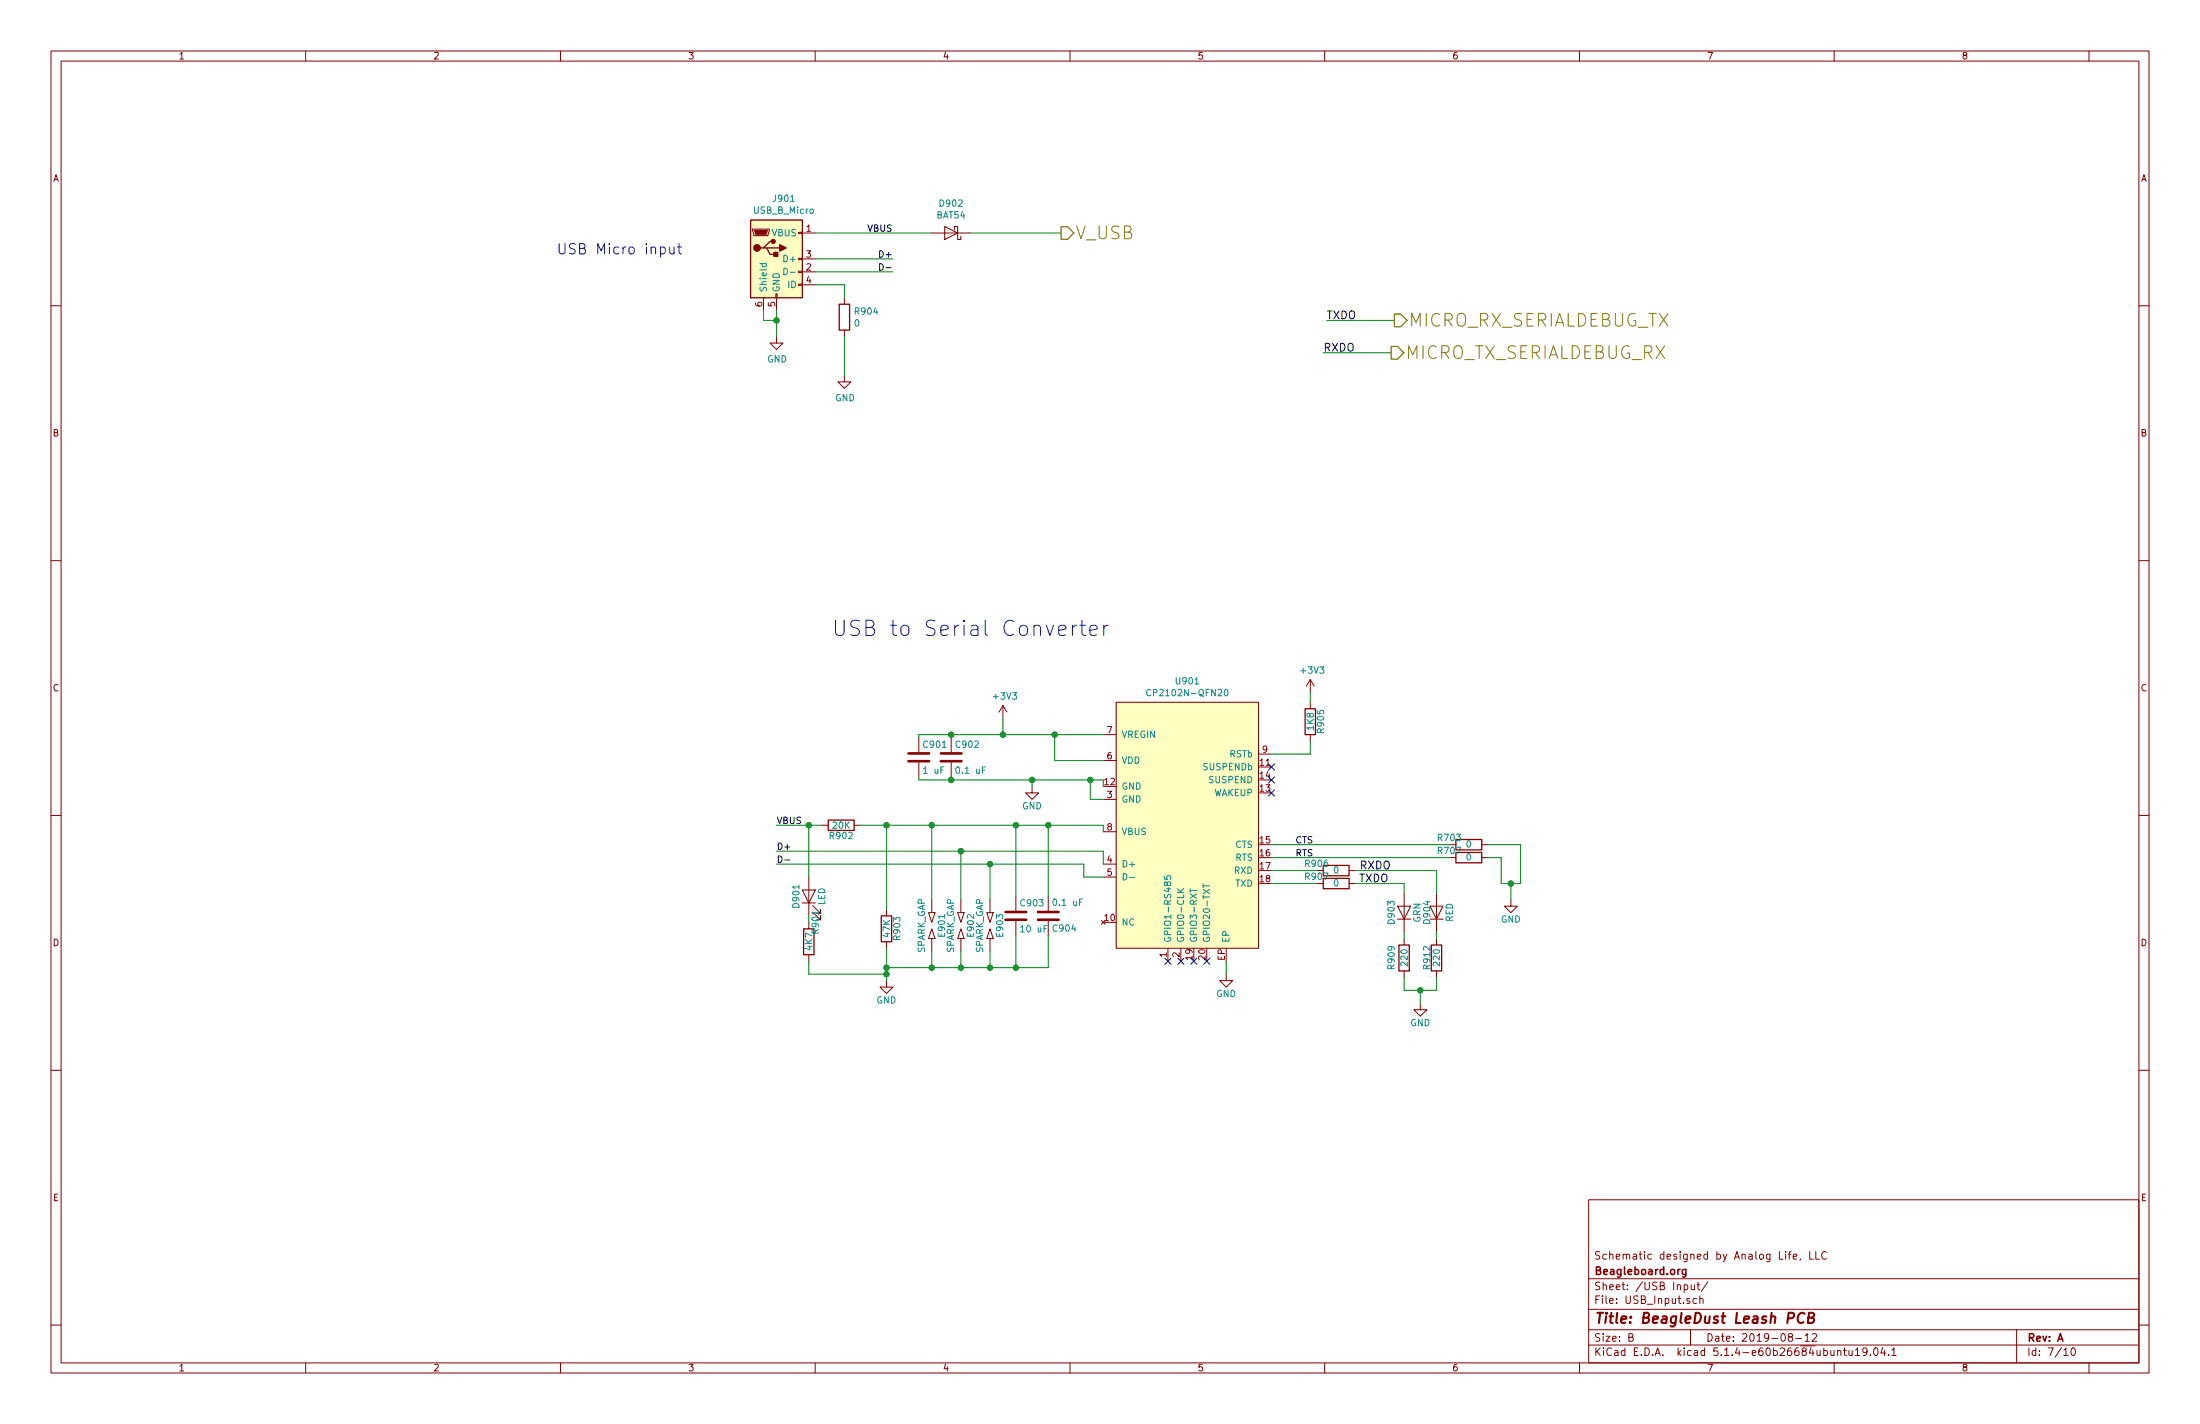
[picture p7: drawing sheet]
EESchema Schematic File Version 4
LIBS:LeashPCB-cache
EELAYER 30 0
EELAYER END
$Descr B 17000 11000
encoding utf-8
Sheet 7 10
Title "BeagleDust Leash PCB"
Date "2019-08-12"
Rev "A"
Comp "Beagleboard.org"
Comment1 "Schematic designed by Analog Life, LLC"
Comment2 ""
Comment3 ""
Comment4 ""
$EndDescr
Text HLabel 8200 1800 2    98   Output ~ 0
V_USB
$Comp
L Connector:USB_B_Micro J?
U 1 1
P 6000 2000
AR Path="/5D05A323/5D1A78AB" Ref="J?"  Part="1" 
AR Path="/5D1A71BB/5D1A78AB" Ref="J901"  Part="1" 
F 0 "J901" H 6057 2467 50  0000 C CNN
F 1 "USB_B_Micro" H 6057 2376 50  0000 C CNN
F 2 "leash:USB_10118193-0001LF" H 6150 1950 50  0001 C CNN
F 3 "~" H 6150 1950 50  0001 C CNN
F 4 "CONN RCPT USB2.0 MICRO B SMD R/A" H 6000 2000 50  0001 C CNN "Description"
F 5 "https://www.digikey.com/product-detail/en/amphenol-icc-fci/10118193-0001LF/609-4616-1-ND/2785380" H 6000 2000 50  0001 C CNN "Link1"
F 6 "10118193-0001LF" H 6000 2000 50  0001 C CNN "MPN1"
F 7 "$0.20843" H 6000 2000 50  0001 C CNN "Standard Price"
F 8 "Amphenol ICC (FCI)" H 6000 2000 50  0001 C CNN "Vendor1"
F 9 "CONN RCPT USB2.0 MICRO B SMD R/A" H 6000 2000 50  0001 C CNN "Short Description"
	1    6000 2000
	1    0    0    -1  
$EndComp
Text Notes 4300 1975 0    79   ~ 0
USB Micro input
Wire Wire Line
	6300 1800 7200 1800
Wire Wire Line
	7500 1800 8200 1800
$Comp
L Device:D_Schottky D902
U 1 1
P 7350 1800
F 0 "D902" H 7350 1575 50  0000 C CNN
F 1 "BAT54" H 7350 1666 50  0000 C CNN
F 2 "Diode_SMD:D_SOD-123" H 7350 1625 50  0001 C CNN
F 3 "" H 7350 1800 50  0001 C CNN
F 4 "DIODE SCHOTTKY 30V 200MA SOD123" H 7350 1800 50  0001 C CNN "Description"
F 5 "https://www.digikey.com/product-detail/en/nexperia-usa-inc/BAT54GWJ/1727-7328-1-ND/7390579" H 7350 1800 50  0001 C CNN "Link1"
F 6 "BAT54GWJ" H 7350 1800 50  0001 C CNN "MPN1"
F 7 "$0.02037" H 7350 1800 50  0001 C CNN "Standard Price"
F 8 "Nexperia USA Inc." H 7350 1800 50  0001 C CNN "Vendor1"
F 9 "DIODE SCHOTTKY 30V 200MA SOD123" H 7350 1800 50  0001 C CNN "Short Description"
	1    7350 1800
	-1   0    0    1   
$EndComp
$Comp
L Device:R R904
U 1 1
P 6525 2450
F 0 "R904" H 6595 2496 50  0000 L CNN
F 1 "0" H 6595 2405 50  0000 L CNN
F 2 "Resistor_SMD:R_0402_1005Metric" V 6455 2450 50  0001 C CNN
F 3 "~" H 6525 2450 50  0001 C CNN
F 4 "RES 0 OHM JUMPER 1/16W 0402" H 6525 2450 50  0001 C CNN "Description"
F 5 "https://www.digikey.com/product-detail/en/stackpole-electronics-inc/RMCF0402ZT0R00/RMCF0402ZT0R00TR-ND/1756905" H 6525 2450 50  0001 C CNN "Link1"
F 6 "RMCF0402ZT0R00" H 6525 2450 50  0001 C CNN "MPN1"
F 7 "$0.00127" H 6525 2450 50  0001 C CNN "Standard Price"
F 8 "Stackpole Electronics Inc" H 6525 2450 50  0001 C CNN "Vendor1"
F 9 "RES 0 OHM JUMPER 1/16W 0402" H 6525 2450 50  0001 C CNN "Short Description"
	1    6525 2450
	1    0    0    -1  
$EndComp
Wire Wire Line
	6300 2200 6525 2200
Wire Wire Line
	6525 2200 6525 2300
Wire Wire Line
	6525 2600 6525 2900
$Comp
L power:GND #PWR0114
U 1 1
P 6525 2900
F 0 "#PWR0114" H 6525 2650 50  0001 C CNN
F 1 "GND" H 6530 2727 50  0000 C CNN
F 2 "" H 6525 2900 50  0001 C CNN
F 3 "" H 6525 2900 50  0001 C CNN
	1    6525 2900
	1    0    0    -1  
$EndComp
$Comp
L power:GND #PWR0115
U 1 1
P 6000 2600
F 0 "#PWR0115" H 6000 2350 50  0001 C CNN
F 1 "GND" H 6005 2427 50  0000 C CNN
F 2 "" H 6000 2600 50  0001 C CNN
F 3 "" H 6000 2600 50  0001 C CNN
	1    6000 2600
	1    0    0    -1  
$EndComp
Wire Wire Line
	6000 2400 6000 2475
Wire Wire Line
	5900 2400 5900 2475
Wire Wire Line
	5900 2475 6000 2475
Connection ~ 6000 2475
Wire Wire Line
	6000 2475 6000 2600
Text HLabel 10775 2475 2    98   Output ~ 0
MICRO_RX_SERIALDEBUG_TX
Text HLabel 10750 2725 2    98   Output ~ 0
MICRO_TX_SERIALDEBUG_RX
$Comp
L power:GND #PWR0116
U 1 1
P 7975 6075
F 0 "#PWR0116" H 7975 5825 50  0001 C CNN
F 1 "GND" H 7975 5925 50  0000 C CNN
F 2 "" H 7975 6075 50  0001 C CNN
F 3 "" H 7975 6075 50  0001 C CNN
	1    7975 6075
	1    0    0    -1  
$EndComp
$Comp
L Device:C C902
U 1 1
P 7350 5850
F 0 "C902" H 7375 5950 50  0000 L CNN
F 1 "0.1 uF" H 7375 5750 50  0000 L CNN
F 2 "Capacitor_SMD:C_0402_1005Metric" H 7388 5700 50  0001 C CNN
F 3 "" H 7350 5850 50  0001 C CNN
F 4 "CAP CER 0.1UF 10V X5R 0402" H 7350 5850 50  0001 C CNN "Description"
F 5 "https://www.digikey.com/product-detail/en/samsung-electro-mechanics/CL05A104MP5NNNC/1276-1443-1-ND/3889529" H 7350 5850 50  0001 C CNN "Link1"
F 6 "CL05A104MP5NNNC" H 7350 5850 50  0001 C CNN "MPN1"
F 7 "$0.00315" H 7350 5850 50  0001 C CNN "Standard Price"
F 8 "Samsung Electro-Mechanics" H 7350 5850 50  0001 C CNN "Vendor1"
F 9 "CAP CER 0.1UF 10V X5R 0402" H 7350 5850 50  0001 C CNN "Short Description"
	1    7350 5850
	1    0    0    -1  
$EndComp
$Comp
L Device:C C901
U 1 1
P 7100 5850
F 0 "C901" H 7125 5950 50  0000 L CNN
F 1 "1 uF" H 7125 5750 50  0000 L CNN
F 2 "Capacitor_SMD:C_0402_1005Metric" H 7138 5700 50  0001 C CNN
F 3 "" H 7100 5850 50  0001 C CNN
F 4 "CAP CER 0.1UF 10V X5R 0402" H 7100 5850 50  0001 C CNN "Description"
F 5 "https://www.digikey.com/product-detail/en/samsung-electro-mechanics/CL05A104MP5NNNC/1276-1443-1-ND/3889529" H 7100 5850 50  0001 C CNN "Link1"
F 6 "CL05A104MP5NNNC" H 7100 5850 50  0001 C CNN "MPN1"
F 7 "$0.00315" H 7100 5850 50  0001 C CNN "Standard Price"
F 8 "Samsung Electro-Mechanics" H 7100 5850 50  0001 C CNN "Vendor1"
F 9 "CAP CER 0.1UF 10V X5R 0402" H 7100 5850 50  0001 C CNN "Short Description"
	1    7100 5850
	1    0    0    -1  
$EndComp
Text Label 10750 6725 2    60   ~ 0
RXDO
Text Label 10500 6825 0    60   ~ 0
TXDO
$Comp
L Device:R R906
U 1 1
P 10325 6725
F 0 "R906" V 10375 6875 50  0000 C CNN
F 1 "0" V 10325 6725 50  0000 C CNN
F 2 "Resistor_SMD:R_0402_1005Metric" V 10255 6725 50  0001 C CNN
F 3 "" H 10325 6725 50  0001 C CNN
F 4 "RES 0 OHM JUMPER 1/16W 0402" H 10325 6725 50  0001 C CNN "Description"
F 5 "https://www.digikey.com/product-detail/en/stackpole-electronics-inc/RMCF0402ZT0R00/RMCF0402ZT0R00TR-ND/1756905" H 10325 6725 50  0001 C CNN "Link1"
F 6 "RMCF0402ZT0R00" H 10325 6725 50  0001 C CNN "MPN1"
F 7 "$0.00127" H 10325 6725 50  0001 C CNN "Standard Price"
F 8 "Stackpole Electronics Inc" H 10325 6725 50  0001 C CNN "Vendor1"
F 9 "RES 0 OHM JUMPER 1/16W 0402" H 10325 6725 50  0001 C CNN "Short Description"
	1    10325 6725
	0    -1   -1   0   
$EndComp
$Comp
L Device:R R907
U 1 1
P 10325 6825
F 0 "R907" V 10375 6975 50  0000 C CNN
F 1 "0" V 10325 6825 50  0000 C CNN
F 2 "Resistor_SMD:R_0402_1005Metric" V 10255 6825 50  0001 C CNN
F 3 "" H 10325 6825 50  0001 C CNN
F 4 "RES 0 OHM JUMPER 1/16W 0402" H 10325 6825 50  0001 C CNN "Description"
F 5 "https://www.digikey.com/product-detail/en/stackpole-electronics-inc/RMCF0402ZT0R00/RMCF0402ZT0R00TR-ND/1756905" H 10325 6825 50  0001 C CNN "Link1"
F 6 "RMCF0402ZT0R00" H 10325 6825 50  0001 C CNN "MPN1"
F 7 "$0.00127" H 10325 6825 50  0001 C CNN "Standard Price"
F 8 "Stackpole Electronics Inc" H 10325 6825 50  0001 C CNN "Vendor1"
F 9 "RES 0 OHM JUMPER 1/16W 0402" H 10325 6825 50  0001 C CNN "Short Description"
	1    10325 6825
	0    -1   -1   0   
$EndComp
$Comp
L Device:SPARK_GAP E901
U 1 1
P 7200 7150
F 0 "E901" H 7200 7230 50  0000 C CNN
F 1 "SPARK_GAP" H 7200 7075 50  0000 C CNN
F 2 "Capacitor_SMD:C_0402_1005Metric" H 7200 7080 50  0001 C CNN
F 3 "https://www.mouser.com/datasheet/2/281/LXES%20Series-100-1186247.pdf" V 7200 7150 50  0001 C CNN
F 4 "" H 7200 7150 60  0001 C CNN "MPN"
F 5 "" H 7200 7150 60  0001 C CNN "Link"
F 6 "https://www.digikey.com/product-detail/en/diodes-incorporated/D20V0L1B2LP-7B/D20V0L1B2LP-7BDICT-ND/6052571" H 7200 7150 50  0001 C CNN "Link1"
F 7 "D20V0L1B2LP-7B" H 7200 7150 50  0001 C CNN "MPN1"
F 8 "TVS DIODE 20V 34V DFN1006-2" H 7200 7150 50  0001 C CNN "Description"
F 9 "$0.03400" H 7200 7150 50  0001 C CNN "Standard Price"
F 10 "Diodes Incorporated" H 7200 7150 50  0001 C CNN "Vendor1"
F 11 "TVS DIODE 20V 34V DFN1006-2" H 7200 7150 50  0001 C CNN "Short Description"
	1    7200 7150
	0    1    1    0   
$EndComp
$Comp
L Device:SPARK_GAP E903
U 1 1
P 7650 7150
F 0 "E903" H 7650 7230 50  0000 C CNN
F 1 "SPARK_GAP" H 7650 7075 50  0000 C CNN
F 2 "Capacitor_SMD:C_0402_1005Metric" H 7650 7080 50  0001 C CNN
F 3 "https://www.mouser.com/datasheet/2/281/LXES%20Series-100-1186247.pdf" V 7650 7150 50  0001 C CNN
F 4 "" H 7650 7150 60  0001 C CNN "MPN"
F 5 "" H 7650 7150 60  0001 C CNN "Link"
F 6 "https://www.digikey.com/product-detail/en/diodes-incorporated/D20V0L1B2LP-7B/D20V0L1B2LP-7BDICT-ND/6052571" H 7650 7150 50  0001 C CNN "Link1"
F 7 "D20V0L1B2LP-7B" H 7650 7150 50  0001 C CNN "MPN1"
F 8 "TVS DIODE 20V 34V DFN1006-2" H 7650 7150 50  0001 C CNN "Description"
F 9 "$0.03400" H 7650 7150 50  0001 C CNN "Standard Price"
F 10 "Diodes Incorporated" H 7650 7150 50  0001 C CNN "Vendor1"
F 11 "TVS DIODE 20V 34V DFN1006-2" H 7650 7150 50  0001 C CNN "Short Description"
	1    7650 7150
	0    1    1    0   
$EndComp
$Comp
L Device:R R903
U 1 1
P 6850 7175
F 0 "R903" V 6930 7175 50  0000 C CNN
F 1 "47K" V 6850 7175 50  0000 C CNN
F 2 "Resistor_SMD:R_0402_1005Metric" V 6780 7175 50  0001 C CNN
F 3 "" H 6850 7175 50  0001 C CNN
F 4 "RES SMD 47K OHM 5% 1/16W 0402" H 6850 7175 50  0001 C CNN "Description"
F 5 "https://www.digikey.com/product-detail/en/yageo/RC0402JR-0747KL/311-47KJRCT-ND/729432" H 6850 7175 50  0001 C CNN "Link1"
F 6 "RC0402JR-0747KL" H 6850 7175 50  0001 C CNN "MPN1"
F 7 "$0.00139" H 6850 7175 50  0001 C CNN "Standard Price"
F 8 "Yageo" H 6850 7175 50  0001 C CNN "Vendor1"
F 9 "RES SMD 47K OHM 5% 1/16W 0402" H 6850 7175 50  0001 C CNN "Short Description"
	1    6850 7175
	1    0    0    -1  
$EndComp
$Comp
L Device:R R902
U 1 1
P 6500 6375
F 0 "R902" V 6580 6375 50  0000 C CNN
F 1 "20K" V 6500 6375 50  0000 C CNN
F 2 "Resistor_SMD:R_0402_1005Metric" V 6430 6375 50  0001 C CNN
F 3 "" H 6500 6375 50  0001 C CNN
F 4 "RES SMD 20K OHM 5% 1/16W 0402" H 6500 6375 50  0001 C CNN "Description"
F 5 "https://www.digikey.com/product-detail/en/yageo/RC0402JR-0720KL/311-20KJRCT-ND/2827965" H 6500 6375 50  0001 C CNN "Link1"
F 6 "RC0402JR-0720KL" H 6500 6375 50  0001 C CNN "MPN1"
F 7 "$0.00139" H 6500 6375 50  0001 C CNN "Standard Price"
F 8 "Yageo" H 6500 6375 50  0001 C CNN "Vendor1"
F 9 "RES SMD 20K OHM 5% 1/16W 0402" H 6500 6375 50  0001 C CNN "Short Description"
	1    6500 6375
	0    1    1    0   
$EndComp
$Comp
L power:GND #PWR0119
U 1 1
P 6850 7575
F 0 "#PWR0119" H 6850 7325 50  0001 C CNN
F 1 "GND" H 6850 7425 50  0000 C CNN
F 2 "" H 6850 7575 50  0001 C CNN
F 3 "" H 6850 7575 50  0001 C CNN
	1    6850 7575
	1    0    0    -1  
$EndComp
$Comp
L Device:R R905
U 1 1
P 10125 5575
F 0 "R905" V 10205 5575 50  0000 C CNN
F 1 "1K8" V 10125 5575 50  0000 C CNN
F 2 "Resistor_SMD:R_0402_1005Metric" V 10055 5575 50  0001 C CNN
F 3 "" H 10125 5575 50  0001 C CNN
F 4 "RES SMD 1.8K OHM 5% 1/16W 0402" H 10125 5575 50  0001 C CNN "Description"
F 5 "https://www.digikey.com/product-detail/en/yageo/RC0402JR-071K8L/311-1.8KJRCT-ND/729361" H 10125 5575 50  0001 C CNN "Link1"
F 6 "RC0402JR-071K8L" H 10125 5575 50  0001 C CNN "MPN1"
F 7 "$0.00139" H 10125 5575 50  0001 C CNN "Standard Price"
F 8 "Yageo" H 10125 5575 50  0001 C CNN "Vendor1"
F 9 "RES SMD 1.8K OHM 5% 1/16W 0402" H 10125 5575 50  0001 C CNN "Short Description"
	1    10125 5575
	1    0    0    -1  
$EndComp
$Comp
L Device:C C904
U 1 1
P 8100 7075
F 0 "C904" H 8125 7175 50  0000 L CNN
F 1 "0.1 uF" H 8125 6975 50  0000 L CNN
F 2 "Capacitor_SMD:C_0402_1005Metric" H 8138 6925 50  0001 C CNN
F 3 "" H 8100 7075 50  0001 C CNN
F 4 "CAP CER 0.1UF 10V X5R 0402" H 8100 7075 50  0001 C CNN "Description"
F 5 "https://www.digikey.com/product-detail/en/samsung-electro-mechanics/CL05A104MP5NNNC/1276-1443-1-ND/3889529" H 8100 7075 50  0001 C CNN "Link1"
F 6 "CL05A104MP5NNNC" H 8100 7075 50  0001 C CNN "MPN1"
F 7 "$0.00315" H 8100 7075 50  0001 C CNN "Standard Price"
F 8 "Samsung Electro-Mechanics" H 8100 7075 50  0001 C CNN "Vendor1"
F 9 "CAP CER 0.1UF 10V X5R 0402" H 8100 7075 50  0001 C CNN "Short Description"
	1    8100 7075
	1    0    0    1   
$EndComp
$Comp
L Device:C C903
U 1 1
P 7850 7075
F 0 "C903" H 7875 7175 50  0000 L CNN
F 1 "10 uF" H 7875 6975 50  0000 L CNN
F 2 "Capacitor_SMD:C_0402_1005Metric" H 7888 6925 50  0001 C CNN
F 3 "" H 7850 7075 50  0001 C CNN
F 4 "CAP CER 10UF 10V X5R 0402" H 7850 7075 50  0001 C CNN "Description"
F 5 "https://www.digikey.com/product-detail/en/samsung-electro-mechanics/CL05A106MP8NUB8/1276-6830-1-ND/5961689" H 7850 7075 50  0001 C CNN "Link1"
F 6 "CL05A106MP8NUB8" H 7850 7075 50  0001 C CNN "MPN1"
F 7 "$0.09000" H 7850 7075 50  0001 C CNN "Standard Price"
F 8 "Samsung Electro-Mechanics" H 7850 7075 50  0001 C CNN "Vendor1"
F 9 "CAP CER 10UF 10V X5R 0402" H 7850 7075 50  0001 C CNN "Short Description"
	1    7850 7075
	1    0    0    -1  
$EndComp
Text Label 10150 6625 2    50   ~ 0
RTS
$Comp
L Device:LED D901
U 1 1
P 6250 6925
F 0 "D901" H 6250 7025 50  0000 C CNN
F 1 "LED" H 6250 6825 50  0000 C CNN
F 2 "LED_SMD:LED_0402_1005Metric" H 6250 6925 50  0001 C CNN
F 3 "" H 6250 6925 50  0001 C CNN
F 4 "LED RED DIFFUSED 1608 SMD" H 6250 6925 50  0001 C CNN "Description"
F 5 "https://www.digikey.com/product-detail/en/rohm-semiconductor/SML-D12U1WT86/SML-D12U1WT86TR-ND/5843853" H 6250 6925 50  0001 C CNN "Link1"
F 6 "SML-D12U1WT86" H 6250 6925 50  0001 C CNN "MPN1"
F 7 "$0.03565" H 6250 6925 50  0001 C CNN "Standard Price"
F 8 "Rohm Semiconductor" H 6250 6925 50  0001 C CNN "Vendor1"
F 9 "LED RED DIFFUSED 1608 SMD" H 6250 6925 50  0001 C CNN "Short Description"
	1    6250 6925
	0    -1   -1   0   
$EndComp
$Comp
L Device:R R901
U 1 1
P 6250 7275
F 0 "R901" V 6300 7425 50  0000 C CNN
F 1 "4K7" V 6250 7275 50  0000 C CNN
F 2 "Resistor_SMD:R_0402_1005Metric" V 6180 7275 50  0001 C CNN
F 3 "" H 6250 7275 50  0001 C CNN
F 4 "RES SMD 4.7K OHM 5% 1/16W 0402" H 6250 7275 50  0001 C CNN "Description"
F 5 "https://www.digikey.com/product-detail/en/yageo/RC0402JR-074K7L/311-4.7KJRCT-ND/729424" H 6250 7275 50  0001 C CNN "Link1"
F 6 "RC0402JR-074K7L" H 6250 7275 50  0001 C CNN "MPN1"
F 7 "$0.00139" H 6250 7275 50  0001 C CNN "Standard Price"
F 8 "Yageo" H 6250 7275 50  0001 C CNN "Vendor1"
F 9 "RES SMD 4.7K OHM 5% 1/16W 0402" H 6250 7275 50  0001 C CNN "Short Description"
	1    6250 7275
	1    0    0    -1  
$EndComp
Text Notes 6425 4925 0    118  ~ 0
USB to Serial Converter
NoConn ~ 9825 5925
NoConn ~ 9825 6025
Wire Wire Line
	6000 6675 7650 6675
Wire Wire Line
	6000 6575 7425 6575
Wire Wire Line
	7100 6025 7350 6025
Wire Wire Line
	7975 6025 7975 6075
Wire Wire Line
	7350 6000 7350 6025
Connection ~ 7975 6025
Wire Wire Line
	7100 6025 7100 6000
Connection ~ 7350 6025
Wire Wire Line
	7350 5700 7350 5675
Connection ~ 7350 5675
Wire Wire Line
	7100 5700 7100 5675
Wire Wire Line
	9825 6725 10175 6725
Wire Wire Line
	9825 6825 10175 6825
Wire Wire Line
	10475 6725 11100 6725
Wire Wire Line
	9825 6625 11200 6625
Wire Wire Line
	7100 5675 7350 5675
Wire Wire Line
	8150 5875 8150 5675
Connection ~ 8150 5675
Wire Wire Line
	7750 5550 7750 5675
Connection ~ 7750 5675
Wire Wire Line
	6000 6375 6250 6375
Wire Wire Line
	6650 6375 6850 6375
Wire Wire Line
	6850 6375 6850 7025
Wire Wire Line
	6850 7325 6850 7475
Wire Wire Line
	7200 7350 7200 7475
Wire Wire Line
	6850 7475 7200 7475
Connection ~ 6850 7475
Wire Wire Line
	7650 7475 7650 7350
Wire Wire Line
	7200 6375 7200 6950
Connection ~ 6850 6375
Wire Wire Line
	7425 6950 7425 6575
Connection ~ 7425 6575
Wire Wire Line
	7650 6950 7650 6675
Connection ~ 7650 6675
Connection ~ 7200 6375
Wire Wire Line
	10125 5350 10125 5425
Wire Wire Line
	10125 5725 10125 5825
Wire Wire Line
	10125 5825 9825 5825
Wire Wire Line
	7850 6925 7850 6375
Connection ~ 7850 6375
Wire Wire Line
	8100 6925 8100 6375
Connection ~ 8100 6375
Wire Wire Line
	7850 7475 7850 7225
Wire Wire Line
	8100 7475 8100 7225
Connection ~ 7850 7475
Wire Wire Line
	6250 7075 6250 7125
Wire Wire Line
	6250 6775 6250 6375
Connection ~ 6250 6375
Wire Wire Line
	6250 7425 6250 7525
Wire Wire Line
	6250 7525 6850 7525
Connection ~ 6850 7525
Wire Wire Line
	7350 6025 7975 6025
Wire Wire Line
	7350 5675 7750 5675
Wire Wire Line
	7750 5675 8150 5675
Wire Wire Line
	6850 7475 6850 7525
Wire Wire Line
	6850 6375 7200 6375
Wire Wire Line
	7650 6675 8375 6675
Wire Wire Line
	7200 6375 7850 6375
Wire Wire Line
	7850 6375 8100 6375
Wire Wire Line
	7650 7475 7850 7475
Wire Wire Line
	7850 7475 8100 7475
Wire Wire Line
	6250 6375 6350 6375
Wire Wire Line
	6850 7525 6850 7575
Text Label 6000 6575 0    50   ~ 0
D+
Text Label 6000 6675 0    50   ~ 0
D-
Text Label 6000 6375 0    50   ~ 0
VBUS
Text Label 6700 1800 0    50   ~ 0
VBUS
Wire Wire Line
	10975 7650 11100 7650
Wire Wire Line
	10975 7650 10975 7750
Connection ~ 10975 7650
Wire Wire Line
	10850 7650 10975 7650
Wire Wire Line
	11100 7650 11100 7550
Wire Wire Line
	10850 7550 10850 7650
Wire Wire Line
	11100 7200 11100 7250
Wire Wire Line
	10850 7200 10850 7250
Wire Wire Line
	11100 6725 11100 6900
Wire Wire Line
	10850 6825 10850 6900
Wire Wire Line
	10475 6825 10850 6825
$Comp
L power:GND #PWR0122
U 1 1
P 10975 7750
F 0 "#PWR0122" H 10975 7500 50  0001 C CNN
F 1 "GND" H 10975 7600 50  0000 C CNN
F 2 "" H 10975 7750 50  0001 C CNN
F 3 "" H 10975 7750 50  0001 C CNN
	1    10975 7750
	1    0    0    -1  
$EndComp
$Comp
L Device:R R912
U 1 1
P 11100 7400
F 0 "R912" V 11025 7400 50  0000 C CNN
F 1 "220" V 11100 7400 50  0000 C CNN
F 2 "Resistor_SMD:R_0402_1005Metric" V 11030 7400 50  0001 C CNN
F 3 "" H 11100 7400 50  0001 C CNN
F 4 "DNP" H 11100 7400 50  0000 C CNN "Population"
F 5 "RES 220 OHM 5% 1/16W 0402" H 11100 7400 50  0001 C CNN "Description"
F 6 "https://www.digikey.com/product-detail/en/stackpole-electronics-inc/RMCF0402JT220R/RMCF0402JT220RCT-ND/2417855" H 11100 7400 50  0001 C CNN "Link1"
F 7 "RMCF0402JT220R" H 11100 7400 50  0001 C CNN "MPN1"
F 8 "$0.00121" H 11100 7400 50  0001 C CNN "Standard Price"
F 9 "Stackpole Electronics Inc" H 11100 7400 50  0001 C CNN "Vendor1"
F 10 "RES 220 OHM 5% 1/16W 0402" H 11100 7400 50  0001 C CNN "Short Description"
	1    11100 7400
	1    0    0    -1  
$EndComp
$Comp
L Device:R R909
U 1 1
P 10850 7400
F 0 "R909" V 10750 7400 50  0000 C CNN
F 1 "220" V 10850 7400 50  0000 C CNN
F 2 "Resistor_SMD:R_0402_1005Metric" V 10780 7400 50  0001 C CNN
F 3 "" H 10850 7400 50  0001 C CNN
F 4 "DNP" H 10850 7400 50  0000 C CNN "Population"
F 5 "RES 220 OHM 5% 1/16W 0402" H 10850 7400 50  0001 C CNN "Description"
F 6 "https://www.digikey.com/product-detail/en/stackpole-electronics-inc/RMCF0402JT220R/RMCF0402JT220RCT-ND/2417855" H 10850 7400 50  0001 C CNN "Link1"
F 7 "RMCF0402JT220R" H 10850 7400 50  0001 C CNN "MPN1"
F 8 "$0.00121" H 10850 7400 50  0001 C CNN "Standard Price"
F 9 "Stackpole Electronics Inc" H 10850 7400 50  0001 C CNN "Vendor1"
F 10 "RES 220 OHM 5% 1/16W 0402" H 10850 7400 50  0001 C CNN "Short Description"
	1    10850 7400
	1    0    0    -1  
$EndComp
$Comp
L Device:D D904
U 1 1
P 11100 7050
F 0 "D904" H 11100 7125 50  0000 C CNN
F 1 "RED" H 11100 6950 50  0000 C CNN
F 2 "LED_SMD:LED_0402_1005Metric" H 11100 7050 50  0001 C CNN
F 3 "" H 11100 7050 50  0001 C CNN
F 4 "DNP" H 11100 7050 50  0000 C CNN "Population"
F 5 "LED RED DIFFUSED 1608 SMD" H 11100 7050 50  0001 C CNN "Description"
F 6 "https://www.digikey.com/product-detail/en/rohm-semiconductor/SML-D12U1WT86/SML-D12U1WT86TR-ND/5843853" H 11100 7050 50  0001 C CNN "Link1"
F 7 "SML-D12U1WT86" H 11100 7050 50  0001 C CNN "MPN1"
F 8 "$0.03565" H 11100 7050 50  0001 C CNN "Standard Price"
F 9 "Rohm Semiconductor" H 11100 7050 50  0001 C CNN "Vendor1"
F 10 "LED RED DIFFUSED 1608 SMD" H 11100 7050 50  0001 C CNN "Short Description"
	1    11100 7050
	0    -1   -1   0   
$EndComp
$Comp
L Device:D D903
U 1 1
P 10850 7050
F 0 "D903" H 10850 7150 50  0000 C CNN
F 1 "GRN" H 10850 6950 50  0000 C CNN
F 2 "LED_SMD:LED_0402_1005Metric" H 10850 7050 50  0001 C CNN
F 3 "" H 10850 7050 50  0001 C CNN
F 4 "DNP" H 10850 7050 50  0000 C CNN "Population"
F 5 "LED RED DIFFUSED 1608 SMD" H 10850 7050 50  0001 C CNN "Description"
F 6 "https://www.digikey.com/product-detail/en/rohm-semiconductor/SML-D12U1WT86/SML-D12U1WT86TR-ND/5843853" H 10850 7050 50  0001 C CNN "Link1"
F 7 "SML-D12U1WT86" H 10850 7050 50  0001 C CNN "MPN1"
F 8 "$0.03565" H 10850 7050 50  0001 C CNN "Standard Price"
F 9 "Rohm Semiconductor" H 10850 7050 50  0001 C CNN "Vendor1"
F 10 "LED RED DIFFUSED 1608 SMD" H 10850 7050 50  0001 C CNN "Short Description"
	1    10850 7050
	0    -1   -1   0   
$EndComp
Text Label 10225 2725 0    60   ~ 0
RXDO
Wire Wire Line
	10225 2725 10750 2725
Text Label 10250 2475 0    60   ~ 0
TXDO
Wire Wire Line
	10250 2475 10775 2475
Wire Wire Line
	6300 2000 6900 2000
Wire Wire Line
	6300 2100 6900 2100
Text Label 6900 2000 2    50   ~ 0
D+
Text Label 6900 2100 2    50   ~ 0
D-
$Comp
L LeashPCB:CP2102N-QFN20 U901
U 1 1
P 9175 6225
F 0 "U901" H 9175 7190 50  0000 C CNN
F 1 "CP2102N-QFN20" H 9175 7099 50  0000 C CNN
F 2 "leash:CP2102-QFN20" H 9175 6225 50  0001 C CNN
F 3 "https://www.silabs.com/documents/public/data-sheets/cp2102n-datasheet.pdf" H 9175 6225 50  0001 C CNN
F 4 "IC BRIDGE USB TO UART 20QFN" H 9175 6225 50  0001 C CNN "Description"
F 5 "https://www.digikey.com/product-detail/en/silicon-labs/CP2102N-A02-GQFN20R/336-5886-1-ND/9863481" H 9175 6225 50  0001 C CNN "Link1"
F 6 "CP2102N-A02-GQFN20R" H 9175 6225 50  0001 C CNN "MPN1"
F 7 "$1.15261" H 9175 6225 50  0001 C CNN "Standard Price"
F 8 "Silicon Labs" H 9175 6225 50  0001 C CNN "Vendor1"
F 9 "IC BRIDGE USB TO UART 20QFN" H 9175 6225 50  0001 C CNN "Short Description"
	1    9175 6225
	1    0    0    -1  
$EndComp
Wire Wire Line
	8150 5875 8525 5875
Wire Wire Line
	8150 5675 8525 5675
Wire Wire Line
	8525 6025 8525 6075
Wire Wire Line
	7975 6025 8425 6025
Wire Wire Line
	8525 6175 8425 6175
Wire Wire Line
	8425 6175 8425 6025
Connection ~ 8425 6025
Wire Wire Line
	8425 6025 8525 6025
Wire Wire Line
	8525 6375 8525 6425
Wire Wire Line
	8100 6375 8525 6375
Wire Wire Line
	8525 6575 8525 6675
Wire Wire Line
	7425 6575 8525 6575
Wire Wire Line
	8525 6775 8375 6775
Wire Wire Line
	8375 6775 8375 6675
NoConn ~ 9825 6125
Text Label 10150 6525 2    50   ~ 0
CTS
Wire Wire Line
	11200 6525 9825 6525
$Comp
L power:GND #PWR0147
U 1 1
P 9475 7525
F 0 "#PWR0147" H 9475 7275 50  0001 C CNN
F 1 "GND" H 9475 7375 50  0000 C CNN
F 2 "" H 9475 7525 50  0001 C CNN
F 3 "" H 9475 7525 50  0001 C CNN
	1    9475 7525
	1    0    0    -1  
$EndComp
Connection ~ 7650 7475
Connection ~ 7200 7475
Wire Wire Line
	7425 7475 7650 7475
Wire Wire Line
	7200 7475 7425 7475
Connection ~ 7425 7475
Wire Wire Line
	7425 7475 7425 7350
$Comp
L Device:SPARK_GAP E902
U 1 1
P 7425 7150
F 0 "E902" H 7425 7230 50  0000 C CNN
F 1 "SPARK_GAP" H 7425 7075 50  0000 C CNN
F 2 "Capacitor_SMD:C_0402_1005Metric" H 7425 7080 50  0001 C CNN
F 3 "https://www.mouser.com/datasheet/2/281/LXES%20Series-100-1186247.pdf" V 7425 7150 50  0001 C CNN
F 4 "" H 7425 7150 60  0001 C CNN "MPN"
F 5 "" H 7425 7150 60  0001 C CNN "Link"
F 6 "https://www.digikey.com/product-detail/en/diodes-incorporated/D20V0L1B2LP-7B/D20V0L1B2LP-7BDICT-ND/6052571" H 7425 7150 50  0001 C CNN "Link1"
F 7 "D20V0L1B2LP-7B" H 7425 7150 50  0001 C CNN "MPN1"
F 8 "TVS DIODE 20V 34V DFN1006-2" H 7425 7150 50  0001 C CNN "Description"
F 9 "$0.03400" H 7425 7150 50  0001 C CNN "Standard Price"
F 10 "Diodes Incorporated" H 7425 7150 50  0001 C CNN "Vendor1"
F 11 "TVS DIODE 20V 34V DFN1006-2" H 7425 7150 50  0001 C CNN "Short Description"
	1    7425 7150
	0    1    1    0   
$EndComp
$Comp
L power:+3V3 #PWR0118
U 1 1
P 7750 5550
F 0 "#PWR0118" H 7750 5400 50  0001 C CNN
F 1 "+3V3" H 7765 5723 50  0000 C CNN
F 2 "" H 7750 5550 50  0001 C CNN
F 3 "" H 7750 5550 50  0001 C CNN
	1    7750 5550
	1    0    0    -1  
$EndComp
$Comp
L power:+3V3 #PWR0120
U 1 1
P 10125 5350
F 0 "#PWR0120" H 10125 5200 50  0001 C CNN
F 1 "+3V3" H 10140 5523 50  0000 C CNN
F 2 "" H 10125 5350 50  0001 C CNN
F 3 "" H 10125 5350 50  0001 C CNN
	1    10125 5350
	1    0    0    -1  
$EndComp
Wire Wire Line
	9475 7425 9475 7525
NoConn ~ 9025 7425
NoConn ~ 9125 7425
NoConn ~ 9225 7425
NoConn ~ 9325 7425
$Comp
L Device:R R703
U 1 1
P 11350 6525
F 0 "R703" V 11400 6675 50  0000 C CNN
F 1 "0" V 11350 6525 50  0000 C CNN
F 2 "Resistor_SMD:R_0402_1005Metric" V 11280 6525 50  0001 C CNN
F 3 "" H 11350 6525 50  0001 C CNN
F 4 "DNP" V 11400 6325 50  0000 C CNN "Population"
F 5 "RES 0 OHM JUMPER 1/16W 0402" H 11350 6525 50  0001 C CNN "Description"
F 6 "https://www.digikey.com/product-detail/en/stackpole-electronics-inc/RMCF0402ZT0R00/RMCF0402ZT0R00TR-ND/1756905" H 11350 6525 50  0001 C CNN "Link1"
F 7 "RMCF0402ZT0R00" H 11350 6525 50  0001 C CNN "MPN1"
F 8 "$0.00127" H 11350 6525 50  0001 C CNN "Standard Price"
F 9 "Stackpole Electronics Inc" H 11350 6525 50  0001 C CNN "Vendor1"
F 10 "RES 0 OHM JUMPER 1/16W 0402" H 11350 6525 50  0001 C CNN "Short Description"
	1    11350 6525
	0    -1   -1   0   
$EndComp
$Comp
L Device:R R707
U 1 1
P 11350 6625
F 0 "R707" V 11400 6775 50  0000 C CNN
F 1 "0" V 11350 6625 50  0000 C CNN
F 2 "Resistor_SMD:R_0402_1005Metric" V 11280 6625 50  0001 C CNN
F 3 "" H 11350 6625 50  0001 C CNN
F 4 "DNP" V 11375 6425 50  0000 C CNN "Population"
F 5 "RES 0 OHM JUMPER 1/16W 0402" H 11350 6625 50  0001 C CNN "Description"
F 6 "https://www.digikey.com/product-detail/en/stackpole-electronics-inc/RMCF0402ZT0R00/RMCF0402ZT0R00TR-ND/1756905" H 11350 6625 50  0001 C CNN "Link1"
F 7 "RMCF0402ZT0R00" H 11350 6625 50  0001 C CNN "MPN1"
F 8 "$0.00127" H 11350 6625 50  0001 C CNN "Standard Price"
F 9 "Stackpole Electronics Inc" H 11350 6625 50  0001 C CNN "Vendor1"
F 10 "RES 0 OHM JUMPER 1/16W 0402" H 11350 6625 50  0001 C CNN "Short Description"
	1    11350 6625
	0    -1   -1   0   
$EndComp
Wire Wire Line
	11500 6625 11600 6625
Wire Wire Line
	11600 6625 11600 6825
Wire Wire Line
	11600 6825 11675 6825
Wire Wire Line
	11750 6825 11750 6525
Wire Wire Line
	11750 6525 11500 6525
Wire Wire Line
	11675 6825 11675 6950
Connection ~ 11675 6825
Wire Wire Line
	11675 6825 11750 6825
$Comp
L power:GND #PWR0160
U 1 1
P 11675 6950
F 0 "#PWR0160" H 11675 6700 50  0001 C CNN
F 1 "GND" H 11675 6800 50  0000 C CNN
F 2 "" H 11675 6950 50  0001 C CNN
F 3 "" H 11675 6950 50  0001 C CNN
	1    11675 6950
	1    0    0    -1  
$EndComp
$EndSCHEMATC
